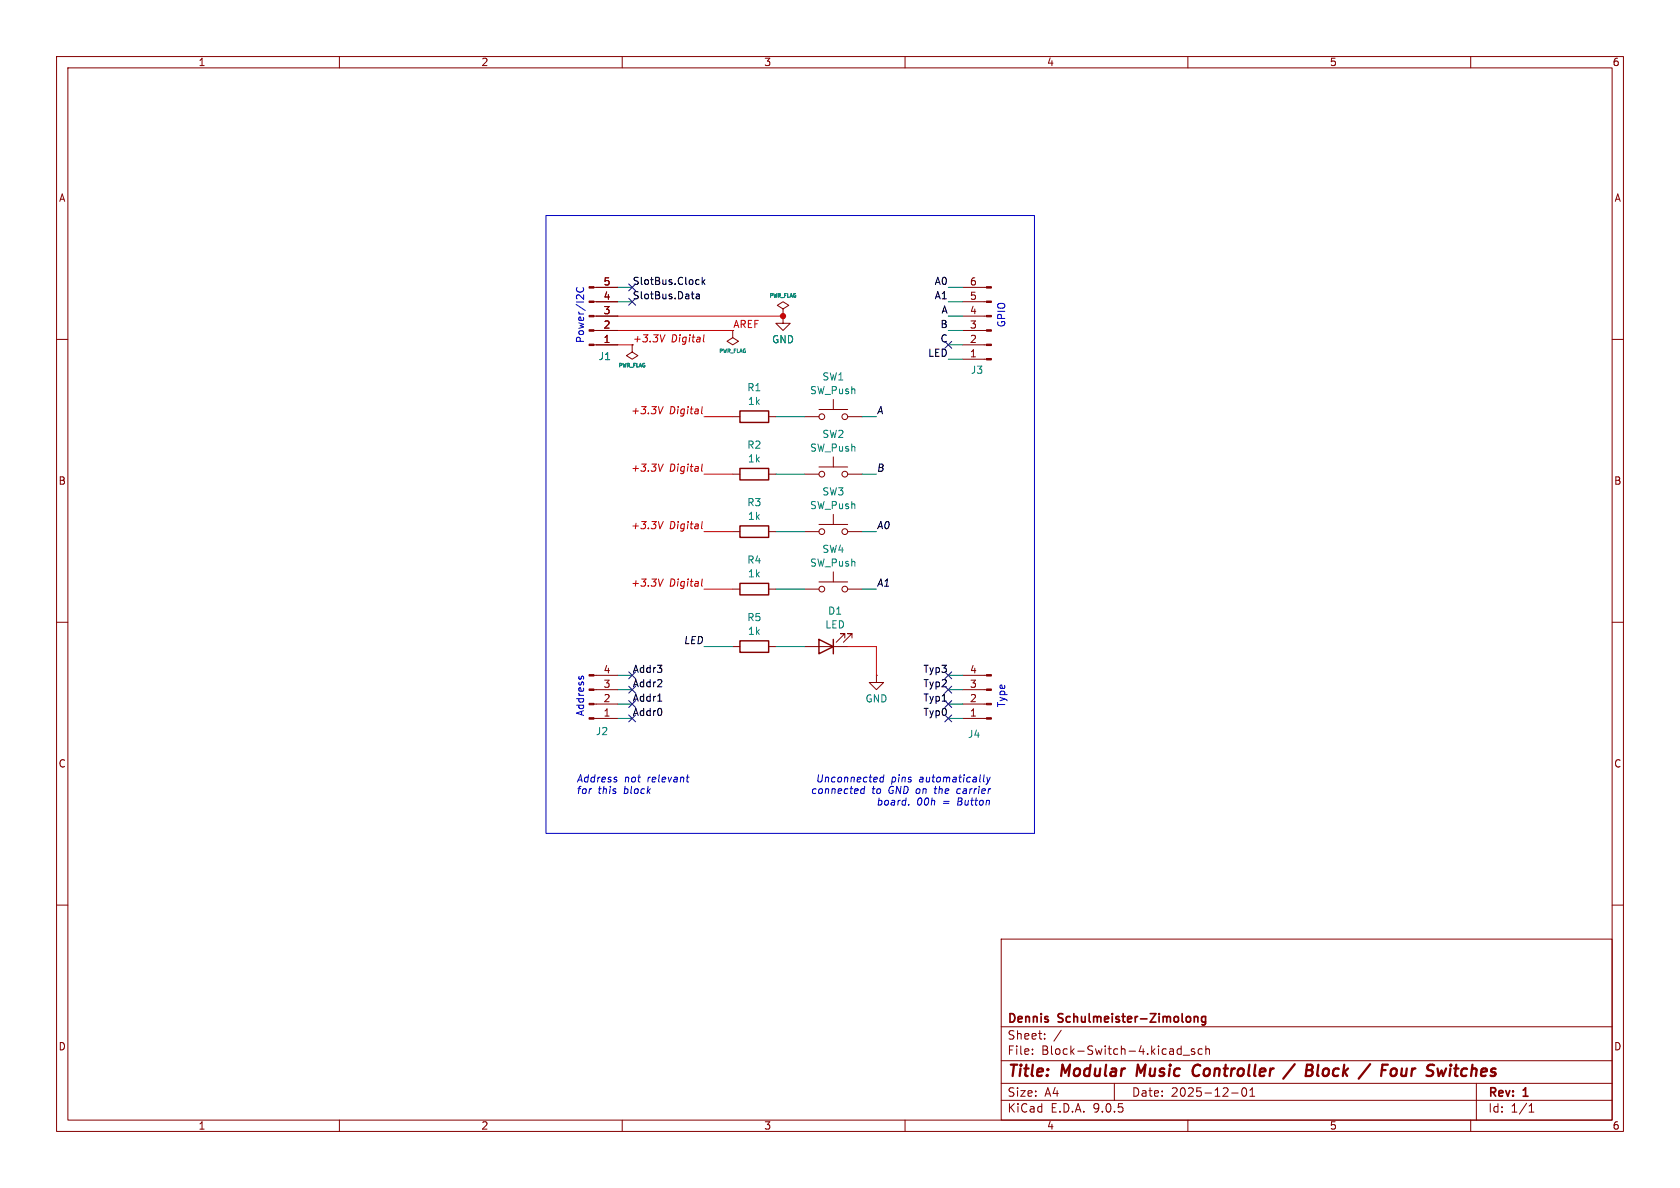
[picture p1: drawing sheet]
<svg xmlns="http://www.w3.org/2000/svg" width="297mm" height="210mm" viewBox="0 0 297 210" stroke-linecap="round" stroke-linejoin="round" font-family="sans-serif">
<g fill="none" stroke="#840000" stroke-width=".18">
<path d="M10 10h277v190h-277zM12 12h273v186h-273zM60 10v2M110 10v2M160 10v2M210 10v2M260 10v2M105 58.4h4.2M105 55.9h4.2M105 53.3h4.2M105 50.8h4.2M129.5 58.4v1.3l1.1 .6-1.1 .7-1-.7 1-.6"/>
<path d="M138.4 55.9v1.3h1.3l-1.3 1.2-1.2-1.2h1.2M138.4 55.9h.1M138.4 54.6l1-.6-1-.7-1 .7 1 .6v1.3M170.2 58.4h4.2M170.2 55.9h4.2M170.2 53.3h4.2M170.2 50.8h4.2M10 60h2M105 61h4.2M111.8 61v1.2l1 .7-1 .6-1.1-.6 1.1-.7M129.5 73.7h1.3M135.9 73.7h1.3"/>
<path d="M142.2 73.7h2.6M144.8 72.4h5.1M147.3 70.6v1.8M149.9 73.7h2.5M170.2 61h4.2M170.2 63.5h4.2M285 60h2M129.5 94h1.3M129.5 83.8h1.3M135.9 94h1.3M135.9 83.8h1.3M142.2 94h2.6"/>
<path d="M142.2 83.8h2.6M144.8 92.7h5.1M144.8 82.6h5.1M147.3 80.8v1.8M147.3 90.9v1.8M149.9 94h2.5M149.9 83.8h2.5M10 110h2M105 119.4h4.2M129.5 104.1h1.3M129.5 114.3h1.3M135.9 104.1h1.3"/>
<path d="M135.9 114.3h1.3M142.2 104.1h2.6M142.2 114.3h7.7M144.8 102.9h5.1M147.3 101.1v1.8M149.4 112.8v-.8h-.8h.8l-1.6 1.5M149.9 104.1h2.5M150.6 112.8v-.8h-.7h.7l-1.5 1.5M154.9 119.4v1.3h1.3l-1.3 1.2-1.2-1.2h1.2M154.9 119.4h.1M170.2 119.4h4.2M285 110h2"/>
<path d="M105 127h4.2M105 124.5h4.2M105 121.9h4.2M170.2 127h4.2M170.2 124.5h4.2M170.2 121.9h4.2M10 160h2M177 166h108v32h-108zM285 160h2M60 198v2M110 198v2M160 198v2"/>
<path d="M177 194.5h108M177 191.5h108M177 187.5h108M177 181.5h108M182.5 186.3v.1M182.5 185.5v.1M184.7 183.6v.1M184.7 182.8v.1M187.6 182.1l-1.3 2M197 191.5v3M208.2 186.3h.6M208.2 185.5h.6"/>
<path d="M208.8 184.9v1.5M209.2 186.5h1.1M210 198v2M211.2 185.5l-.4-.1-.2 .2 .1 .2 .5 .2v.3h-.6M212.5 185.5l-.4-.1-.3 .3v.4l.2 .2h.5M213.2 185.5l.2-.1 .3 .1 .1 .9M213.2 184.9v1.5M217.7 193.2h1.2M219.7 192.4l.2-.1a.81 .81 0 0 1 .6 .6 .81 .81 0 0 1-.3 .8l-.2 .1a.81 .81 0 0 1-.3-1.4zM221 193.8h.8M221 192.7l.4-.4v1.5M260 198v2"/>
<path d="M261 191.5v6.5M270.3 196.6h.9M270.3 195.5l.4-.4v1.5"/>
<circle cx="145.3" cy="73.7" r=".51"/>
<circle cx="149.4" cy="73.7" r=".51"/>
<circle cx="145.3" cy="83.8" r=".51"/>
<circle cx="145.3" cy="94" r=".51"/>
<circle cx="149.4" cy="83.8" r=".51"/>
<circle cx="149.4" cy="94" r=".51"/>
<circle cx="145.3" cy="104.1" r=".51"/>
<circle cx="149.4" cy="104.1" r=".51"/>
</g>
<path d="M201.2 188.2l-.3 2M211.8 188.2a1.13 1.13 0 0 0-.9 .7 1.13 1.13 0 0 0 .2 1.2l.3 .1 .5-.1M228.9 188.1l-2 2.6M231.9 189.3a.53 .53 0 0 1 0 .7M231.9 188.3a.44 .44 0 0 1 0 .7M233.1 188.2l-.2 1.7 .2 .3M246.9 189.1v.7M247.8 188.9v1.2l.2 .1 .5-.1M256.5 188.2l-.1 .1 .1 .1M256.5 188.2l.1 .1-.1 .1M256.5 188.2v.2M257.1 188.9h.7" fill="none" stroke="#840000" stroke-width=".4"/>
<path d="M211.1 179.7v1M211.1 179.8l.2-.1 .4 .1 .1 .9M213.1 179.8l-.4-.1-.3 .3v.4l.2 .2h.5M213.1 179.7v1.2l-.3 .3-.3-.1" fill="none" stroke="#840000" stroke-width=".3"/>
<path d="M130.8 72.6h5.1v2.1h-5.1zM130.8 93h5.1v2h-5.1zM130.8 82.8h5.1v2h-5.1zM130.8 103.1h5.1v2.1h-5.1zM130.8 113.3h5.1v2h-5.1zM144.8 113l2.5 1.3-2.5 1.3zM147.3 113v2.6" fill="none" stroke="#840000" stroke-width=".25"/>
<g fill="#840000" stroke="#840000" stroke-width=".18">
<path d="M104.1 60.8h.9v.3h-.9z"/>
<path d="M104.1 58.3h.9v.2h-.9z"/>
<path d="M104.1 55.8h.9v.2h-.9z"/>
<path d="M104.1 53.2h.9v.3h-.9z"/>
<path d="M104.1 50.7h.9v.2h-.9z"/>
<path d="M174.4 63.4h.9v.2h-.9z"/>
<path d="M174.4 60.8h.9v.3h-.9z"/>
<path d="M174.4 58.3h.9v.2h-.9z"/>
<path d="M174.4 55.8h.9v.2h-.9z"/>
<path d="M174.4 53.2h.9v.3h-.9z"/>
<path d="M174.4 50.7h.9v.2h-.9z"/>
<path d="M174.4 126.9h.9v.2h-.9z"/>
<path d="M174.4 124.3h.9v.3h-.9z"/>
<path d="M174.4 121.8h.9v.2h-.9z"/>
<path d="M174.4 119.3h.9v.2h-.9z"/>
<path d="M104.1 126.9h.9v.2h-.9z"/>
<path d="M104.1 124.3h.9v.3h-.9z"/>
<path d="M104.1 121.8h.9v.2h-.9z"/>
<path d="M104.1 119.3h.9v.2h-.9z"/>
</g>
<g fill="none" stroke="#c20000" stroke-width=".18">
<path d="M109.2 55.9h29.2M109.2 58.4h20.3M117.6 59.2l-.6 1.2M124.5 59.2l-.2 1.1 .2 .1M109.2 61h2.6M117.3 71.9l-.6 1.2M124.1 71.9l-.1 1.1 .2 .1M124.5 73.7h5M117.3 92.2l-.6 1.3M117.3 82l-.6 1.3M124.1 92.2l-.1 1.1 .2 .2M124.1 82l-.1 1.1 .2 .2"/>
<path d="M124.5 94h5M124.5 83.8h5M117.3 102.4l-.6 1.2M124.1 102.4l-.1 1 .2 .2M124.5 104.1h5M149.9 114.3h5v5.1"/>
</g>
<path d="M122.2 52h.5M122.6 52.8h.1M123.1 52h.5l.1 .8M123.2 49.4l.4 .1M123.6 50.2l-.4 .1M123.7 52.3h-.5l-.2 .2 .2 .3h.5M124.1 49v1.3M124.3 49.8l.3 .5M124.6 49.4l-.5 .5M116.3 123.9h.7" fill="none" stroke="#000" stroke-width=".18"/>
<g fill="none" stroke="#008400" stroke-width=".18">
<path d="M109.2 50.8h2.6M109.2 53.3h2.6M167.6 50.8h2.6M167.6 53.3h2.6M167.6 55.9h2.6M167.6 58.4h2.6M137.2 73.7h5M152.4 73.7h2.5M167.6 63.5h2.6M167.6 61h2.6M137.2 94h5M137.2 83.8h5"/>
<path d="M152.4 94h2.5M152.4 83.8h2.5M109.2 119.4h2.6M124.5 114.3h5M137.2 114.3h5M137.2 104.1h5M152.4 104.1h2.5M167.6 119.4h2.6M109.2 121.9h2.6M109.2 124.5h2.6M109.2 127h2.6M167.6 121.9h2.6"/>
<path d="M167.6 124.5h2.6M167.6 127h2.6"/>
</g>
<g fill="none" stroke="#000084" stroke-width=".18">
<path d="M111.2 50.2l1.2 1.2M111.2 52.7l1.2 1.2M112.4 50.2l-1.2 1.2M112.4 52.7l-1.2 1.2M167 60.4l1.2 1.2M168.2 60.4l-1.2 1.2M111.2 118.8l1.2 1.2M112.4 118.8l-1.2 1.2M167 118.8l1.2 1.2M168.2 118.8l-1.2 1.2M111.2 121.3l1.2 1.2M111.2 123.9l1.2 1.2"/>
<path d="M111.2 126.4l1.2 1.2M112.4 121.3l-1.2 1.2M112.4 123.9l-1.2 1.2M112.4 126.4l-1.2 1.2M167 123.9l1.2 1.2M167 121.3l1.2 1.2M167 126.4l1.2 1.2M168.2 123.9l-1.2 1.2M168.2 121.3l-1.2 1.2M168.2 126.4l-1.2 1.2"/>
</g>
<g fill="none" stroke="#0000c2" stroke-width=".18">
<path d="M96.5 38.1h86.4v109.2h-86.4zM102 50.9a.6 .6 0 0 0 .5 .8 .6 .6 0 0 0 .7-.6l-.1-.2M102.4 119.6l-.1 .1M102.8 119.7l.1-.2 .3 .2M108.9 137.4h.2M109 137.9v.3M121.3 137.4h.5M121.6 138.2h.1M152.8 139.5l-.3-.1-.3 .3M152.9 139l-.2 1.3M156.2 137.4h-.5l-.2 .6 .2 .2h.4M156.3 137l-.2 1.2"/>
<path d="M169.3 139.6l-.2 .4 .2 .3M174 137l-.2 1.1 .2 .1M174.5 137.4l.2 .8M174.7 138.2l-.4 .5M175.1 137.4l-.4 .8M152.2 140.2l.2 .1 .3-.1M160.7 142.2l-.1 .1"/>
</g>
<circle cx="138.4" cy="55.9" r=".46" fill="#c20000" stroke="#c20000" stroke-width=".18"/>
<g font-size="2.8" fill="#840000">
<text x="178" y="190.9">Title:</text>
<text x="187.7" y="190.9">Modular</text>
<text x="201.8" y="190.9">Music</text>
<text x="212.5" y="190.9">Controller</text>
<text x="229.7" y="190.9">/</text>
<text x="234.1" y="190.9">Block</text>
<text x="244.6" y="190.9">/</text>
<text x="249" y="190.9">Four</text>
<text x="257.9" y="190.9">Switches</text>
</g>
<g font-size="2.1" fill="#840000">
<text x="178" y="184">Sheet:</text>
<text x="178" y="181.2">Dennis</text>
<text x="187.2" y="181.2">Schulmeister-Zimolong</text>
<text x="178" y="186.7">File:</text>
<text x="184.1" y="186.7">Block-Switch-4.kicad_sch</text>
<text x="178" y="196.9">KiCad</text>
<text x="178" y="194.1">Size:</text>
<text x="184.7" y="194.1">A4</text>
<text x="185.7" y="196.9">E.D.A.</text>
<text x="193.3" y="196.9">9.0.5</text>
<text x="200" y="194.1">Date:</text>
<text x="207" y="194.1">2025-12-01</text>
<text x="263" y="194.3">Rev:</text>
<text x="263" y="196.9">Id:</text>
<text x="267.1" y="196.9">1/1</text>
<text x="269.4" y="194.3">1</text>
</g>
<g font-size="1.8" fill="#840000">
<text x="35" y="11.9">1</text>
<text x="85" y="11.9">2</text>
<text x="135" y="11.9">3</text>
<text x="185" y="11.9">4</text>
<text x="235" y="11.9">5</text>
<text x="285" y="11.9">6</text>
<text x="10.3" y="35.9">A</text>
<text x="285.3" y="35.9">A</text>
<text x="106.6" y="53.1">4</text>
<text x="106.6" y="50.5">5</text>
<text x="171.4" y="53.1">5</text>
<text x="171.4" y="50.5">6</text>
<text x="106.6" y="58.2">2</text>
<text x="106.6" y="55.6">3</text>
<text x="171.4" y="58.2">3</text>
<text x="171.4" y="55.6">4</text>
<text x="106.6" y="60.7">1</text>
<text x="111.8" y="60.6">+3.3V</text>
<text x="171.4" y="63.2">1</text>
<text x="171.4" y="60.7">2</text>
<text x="10.3" y="85.9">B</text>
<text x="285.3" y="85.9">B</text>
<text x="106.6" y="119.1">4</text>
<text x="171.4" y="119.1">4</text>
<text x="106.6" y="124.2">2</text>
<text x="106.6" y="121.7">3</text>
<text x="171.4" y="124.2">2</text>
<text x="171.4" y="121.7">3</text>
<text x="106.6" y="126.7">1</text>
<text x="171.4" y="126.7">1</text>
<text x="10.3" y="135.9">C</text>
<text x="285.3" y="135.9">C</text>
<text x="10.3" y="185.9">D</text>
<text x="285.3" y="185.9">D</text>
<text x="35" y="199.9">1</text>
<text x="85" y="199.9">2</text>
<text x="135" y="199.9">3</text>
<text x="185" y="199.9">4</text>
<text x="235" y="199.9">5</text>
<text x="285" y="199.9">6</text>
</g>
<g font-size="1.8">
<text x="111.8" y="53">SlotBus.Data</text>
<text x="111.8" y="50.5">SlotBus.Clock</text>
<text x="165.1" y="53">A1</text>
<text x="165.1" y="50.5">A0</text>
<text x="166.2" y="58.1">B</text>
<text x="166.3" y="55.5">A</text>
<text x="164" y="63.2">LED</text>
<text x="166.2" y="60.6">C</text>
<text x="154.9" y="73.3">A</text>
<text x="154.9" y="83.5">B</text>
<text x="154.9" y="93.6">A0</text>
<text x="154.9" y="103.8">A1</text>
<text x="120.8" y="114">LED</text>
<text x="111.8" y="119">Addr3</text>
<text x="163.1" y="119">Typ3</text>
<text x="111.8" y="124.1">Addr1</text>
<text x="111.8" y="121.6">Addr2</text>
<text x="163.1" y="121.6">Typ2</text>
<text x="163.1" y="124.1">Typ1</text>
<text x="111.8" y="126.7">Addr0</text>
<text x="163.1" y="126.7">Typ0</text>
</g>
<g font-size="1.8" fill="#c20000">
<text x="129.5" y="58.1">AREF</text>
<text x="118.6" y="60.6">Digital</text>
<text x="111.4" y="73.3">+3.3V</text>
<text x="118.3" y="73.3">Digital</text>
<text x="111.4" y="83.5">+3.3V</text>
<text x="118.3" y="83.5">Digital</text>
<text x="111.4" y="93.6">+3.3V</text>
<text x="118.3" y="93.6">Digital</text>
<text x="111.4" y="103.8">+3.3V</text>
<text x="118.3" y="103.8">Digital</text>
</g>
<g font-size="1.8" fill="#0000c2">
<text x="177.8" y="58" transform="rotate(-90 177.8 58)">GPIO</text>
<text x="103.6" y="60.8" transform="rotate(-90 103.6 60.8)">Power/I2C</text>
<text x="177.8" y="125.1" transform="rotate(-90 177.8 125.1)">Type</text>
<text x="103.6" y="126.7" transform="rotate(-90 103.6 126.7)">Address</text>
<text x="101.9" y="138.6">Address</text>
<text x="101.9" y="140.7">for</text>
<text x="105.7" y="140.7">this</text>
<text x="110.3" y="138.6">not</text>
<text x="110.4" y="140.7">block</text>
<text x="114.5" y="138.6">relevant</text>
<text x="143.2" y="140.7">connected</text>
<text x="144.2" y="138.6">Unconnected</text>
<text x="154.1" y="140.7">to</text>
<text x="154.9" y="142.7">board.</text>
<text x="157.1" y="140.7">GND on</text>
<text x="157.5" y="138.6">pins</text>
<text x="162" y="142.7">00h</text>
<text x="162.6" y="138.6">automatically</text>
<text x="165.6" y="140.7">the</text>
<text x="166.8" y="142.7">=</text>
<text x="169.5" y="142.7">Button</text>
<text x="169.8" y="140.7">carrier</text>
</g>
<g font-size="1.8" fill="#008484">
<text x="105.7" y="63.9">J1</text>
<text x="136.4" y="60.9">GND</text>
<text x="132" y="69.4">R1</text>
<text x="132.1" y="71.8">1k</text>
<text x="143.1" y="69.9">SW_Push</text>
<text x="145.3" y="67.5">SW1</text>
<text x="171.5" y="66.3">J3</text>
<text x="145.3" y="77.6">SW2</text>
<text x="132" y="79.5">R2</text>
<text x="132.1" y="81.9">1k</text>
<text x="143.1" y="80">SW_Push</text>
<text x="132" y="89.7">R3</text>
<text x="145.3" y="87.8">SW3</text>
<text x="132.1" y="92.1">1k</text>
<text x="143.1" y="90.2">SW_Push</text>
<text x="132" y="99.8">R4</text>
<text x="143.1" y="100.4">SW_Push</text>
<text x="145.3" y="97.9">SW4</text>
<text x="132.1" y="102.3">1k</text>
<text x="132" y="110">R5</text>
<text x="132.1" y="112.4">1k</text>
<text x="145.8" y="111.3">LED</text>
<text x="146.3" y="108.9">D1</text>
<text x="152.9" y="124.4">GND</text>
<text x="105.2" y="130.1">J2</text>
<text x="171" y="130.7">J4</text>
</g>
<g font-size=".9" fill="#008484">
<text x="135.9" y="52.8">PWR_FLAG</text>
<text x="109.2" y="65.1">PWR_FLAG</text>
<text x="127" y="62.6">PWR_FLAG</text>
</g>
</svg>
